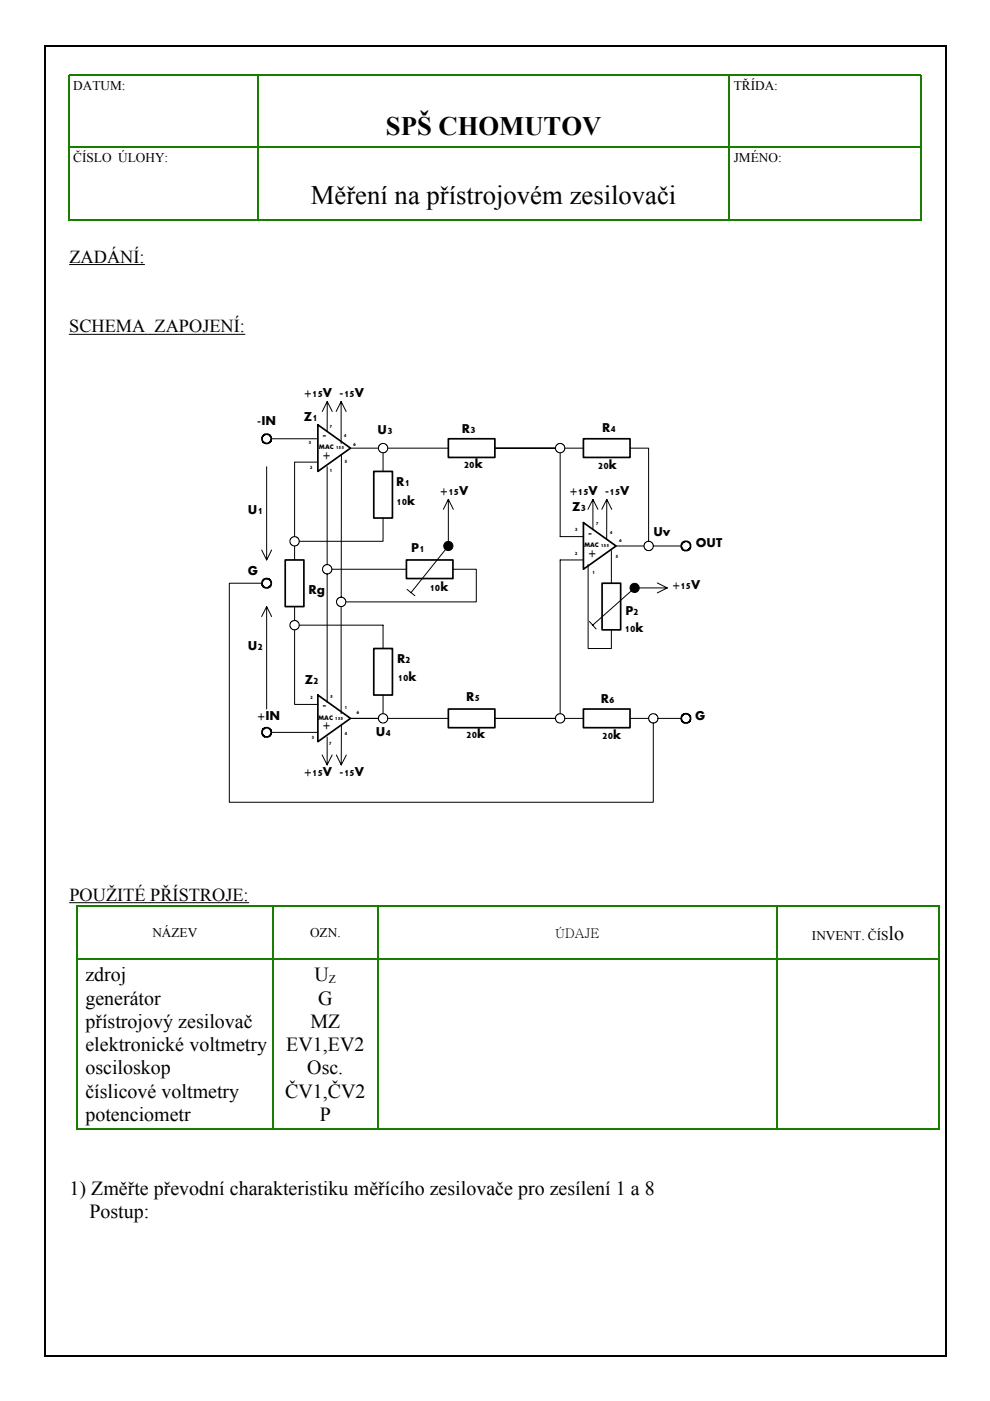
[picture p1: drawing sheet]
<svg xmlns="http://www.w3.org/2000/svg" width="210mm" height="297mm" viewBox="0 0 210 297" stroke-linecap="round" stroke-linejoin="round" font-family="sans-serif">
<path d="M54.7 15.9v30.5M154.6 15.9v30.5M14.5 31.3h180.5M195.3 46.6h-180.8v-30.7h180.7v30.9M16.3 192.1v47.4M16.5 192.1h182.5M57.8 192.3v46.9M80.1 192.3v46.9M164.6 192.3v46.9M199.1 192.1v47.4M16.5 203.3h182.5M16.1 239.3h183.2" fill="none" stroke="#177e00" stroke-width=".36"/>
<path d="M14.7 56.1h15.9M14.7 70.9h37.2M14.7 191.4h38" fill="none" stroke="#000" stroke-width=".21"/>
<path d="M14 72.6h181.2v111.4h-181.2z" fill="#fff"/>
<g fill="none" stroke="#000" stroke-width=".36">
<path d="M9.3 9.8h191.4M9.5 9.7v277.9M200.5 9.7v277.9M67.4 90.1l6.9 4.9-6.9 4.9zM79.2 99.9h4v9.9h-4zM95.1 93h9.8v4h-9.8zM123.7 93h9.9v4h-9.9zM60.5 118.7h3.9v9.9h-3.9zM86.2 118.7h9.8v4h-9.8zM123.7 110.8l6.9 5-6.9 4.9zM79.2 137.5h4v9.9h-4zM127.7 123.7h3.9v9.8h-3.9z"/>
<path d="M67.4 147.4l6.9 4.9-6.9 4.9zM95.1 150.3h9.8v4h-9.8zM123.7 150.3h9.9v4h-9.9zM9.3 287.5h191.4"/>
<circle cx="56.5" cy="93" r=".98"/>
<circle cx="145.4" cy="115.8" r=".99"/>
<circle cx="56.5" cy="123.6" r=".99"/>
<circle cx="56.5" cy="155.3" r=".98"/>
<circle cx="145.4" cy="152.3" r=".99"/>
</g>
<g fill="none" stroke="#000" stroke-width=".21">
<path d="M56.5 99v19.7l1.1-2.1M57.5 93h9.9M67.4 98h-4.9v15.8M68.3 87.2l1.1-2.1v6.3M69.4 99v20.7M69.4 85.1l1 2.1M71.3 87.2l1-2.1v8.9M72.3 85.1l1.1 2.1M72.4 96.4l-.1 30.2M74.3 95h5.9M81.2 96v3.9M82.2 95h12.9"/>
<path d="M104.9 95h12.9l.2-.6 .6-.4 .7 .2 .4 .6-.1 .8-.7 .4-.7-.2-.4-.8zM118.8 96v17.8h4.9M119.7 95h4M133.6 95h3.9v19.8M55.5 116.6l1 2.1M62.5 115.8v2.9M81.2 109.8v5h-17.8M94 108l1.1-2.1v8.9M95.1 115.8l-8 9.8M95.1 105.9l1 2.1M123.7 118.7h-4.9v32.6M124.7 108l1-2.1v6.4"/>
<path d="M124.7 119.7v17.8h4.9v-4M125.7 105.9l1.1 2.1M127.6 108l1.1-2.1-.1 8.4M128.7 105.9l1 2.1M129.6 116.7v7M130.6 115.8h5.9M138.5 115.8h5.9M55.5 130.7l1-2.1v21.7M55.5 123.7h-6.9v46.4h89.9v-16.8M56.5 128.6l1.1 2.1M62.5 133.5v15.9h4.9M62.5 128.6v3"/>
<path d="M63.4 132.5h17.8v5M69.4 121.7v27.2M70.4 120.7h15.8M72.3 128.6v22.7M86.3 125l.8 .6M87.1 125.6l.9 .7M96 120.7h5v6.9h-27.7M125 131.8l.7 .7M125.7 132.5l.7 .8M134.6 124.7l-8.9 7.8M139.4 123.6l2.1 1.1h-5.9M141.5 124.7l-2.1 1"/>
<path d="M57.5 155.3h9.9M69.4 156.3v5.9l1-2.1M72.4 153.7l-.1 8.5 1.1-2.1M74.3 152.3h5.9l.2-.6 .7-.4 .7 .2 .4 .6-.2 .8-.6 .4-.9-.3-.3-.7zM81.2 147.4v3.9M82.2 152.3h12.9M104.9 152.3h12.9l.2-.6 .6-.4 .7 .2 .4 .6-.1 .8-.7 .4-.7-.2-.4-.8zM119.7 152.3h4M133.6 152.3h3.9M139.5 152.3h4.9M68.3 160.1l1.1 2.1M71.3 160.1l1 2.1"/>
<circle cx="81.2" cy="95" r=".98"/>
<circle cx="62.5" cy="114.8" r=".99"/>
<circle cx="137.5" cy="115.8" r=".99"/>
<circle cx="62.5" cy="132.6" r=".99"/>
<circle cx="69.4" cy="120.7" r=".99"/>
<circle cx="72.3" cy="127.6" r=".98"/>
<circle cx="138.5" cy="152.3" r=".99"/>
</g>
<g fill="#000" stroke="#000" stroke-width=".21">
<circle cx="95.1" cy="115.8" r=".98"/>
<circle cx="134.6" cy="124.6" r=".98"/>
</g>
<g font-size="5.7">
<text x="81.8" y="28.7">SPŠ CHOMUTOV</text>
<text x="65.9" y="43.2">Měření na přístrojovém zesilovači</text>
</g>
<g font-size="4.2">
<text x="188.4" y="199.3">lo</text>
<text x="18.1" y="208">zdroj</text>
<text x="66.7" y="208">U</text>
<text x="18.1" y="213">generátor</text>
<text x="67.5" y="213">G</text>
<text x="18.1" y="217.9">přístrojový zesilovač</text>
<text x="65.8" y="217.9">MZ</text>
<text x="18.1" y="222.8">elektronické voltmetry</text>
<text x="18.1" y="227.8">osciloskop</text>
<text x="60.7" y="222.8">EV1,EV2</text>
<text x="65.2" y="227.8">Osc.</text>
<text x="18.1" y="232.7">číslicové voltmetry</text>
<text x="60.5" y="232.7">ČV1,ČV2</text>
<text x="18.1" y="237.6">potenciometr</text>
<text x="67.8" y="237.6">P</text>
<text x="14.7" y="253.3">1) Změřte převodní charakteristiku měřícího zesilovače pro zesílení 1 a 8</text>
<text x="19" y="258.3">Postup:</text>
</g>
<g font-size="3.9">
<text x="14.7" y="55.7">ZADÁNÍ:</text>
<text x="14.7" y="70.5">SCHEMA ZAPOJENÍ:</text>
<text x="14.7" y="191">POUŽITÉ PŘÍSTROJE:</text>
</g>
<g font-size="2.8">
<text x="15.5" y="19">DATUM:</text>
<text x="155.6" y="19">TŘÍDA:</text>
<text x="15.5" y="34.4">ČÍSLO ÚLOHY:</text>
<text x="155.6" y="34.4">JMÉNO:</text>
<text x="64.4" y="89.4">Z1</text>
<text x="64.4" y="84.2">+15V -15V</text>
<text x="54.5" y="90.2">-IN</text>
<text x="68.4" y="93.1">-</text>
<text x="80.1" y="92">U3</text>
<text x="97.9" y="91.8">R3</text>
<text x="127.7" y="91.5">R4</text>
<text x="68.4" y="97.3">+</text>
<text x="98.3" y="99.3">20k</text>
<text x="126.8" y="99.4">20k</text>
<text x="84" y="103">R1</text>
<text x="84" y="107.1">10k</text>
<text x="93.3" y="104.9">+15V</text>
<text x="120.7" y="105">+15V -15V</text>
<text x="52.6" y="108.9">U1</text>
<text x="121.3" y="108.3">Z3</text>
<text x="124.7" y="113.9">-</text>
<text x="138.5" y="113.6">Uv</text>
<text x="87.2" y="117">P1</text>
<text x="124.7" y="118">+</text>
<text x="147.5" y="116">OUT</text>
<text x="52.6" y="122">G</text>
<text x="65.4" y="125.9">Rg</text>
<text x="91.1" y="125.2">10k</text>
<text x="142.5" y="125">+15V</text>
<text x="132.6" y="130.4">P2</text>
<text x="52.6" y="137.8">U2</text>
<text x="132.4" y="134">10k</text>
<text x="84.2" y="140.6">R2</text>
<text x="64.6" y="144.9">Z2</text>
<text x="84.3" y="144.3">10k</text>
<text x="98.8" y="148.5">R5</text>
<text x="127.4" y="149.1">R6</text>
<text x="54.5" y="152.6">+IN</text>
<text x="68.4" y="150.4">-</text>
<text x="68.4" y="154.6">+</text>
<text x="147.4" y="152.6">G</text>
<text x="79.7" y="156.1">U4</text>
<text x="98.8" y="156.5">20k</text>
<text x="127.7" y="156.6">20k</text>
<text x="64.4" y="164.4">+15V -15V</text>
<text x="32.3" y="198.6">NÁZEV</text>
<text x="65.7" y="198.6">OZN.</text>
<text x="117.7" y="198.8">ÚDAJE</text>
<text x="172.1" y="199.3">INVENT. ČÍS</text>
</g>
<text font-size="2.5" x="69.7" y="208.4">Z</text>
<g font-size="1.5">
<text x="74.9" y="94.5">6</text>
<text x="69.9" y="100.1">1</text>
<text x="73.1" y="98.1">5</text>
<text x="130.5" y="118.3">5</text>
<text x="125.6" y="121.6">1</text>
<text x="73.1" y="155.8">4</text>
<text x="75.6" y="151.4">6</text>
<text x="69.7" y="158">7</text>
</g>
<g font-size="1.4">
<text x="65.4" y="94.2">3</text>
<text x="67.6" y="95.2">MAC 155</text>
<text x="69.9" y="90.7">7</text>
<text x="72.9" y="92.6">4</text>
<text x="65.7" y="99.5">2</text>
<text x="121.9" y="112.6">3</text>
<text x="126.4" y="111.3">7</text>
<text x="129.3" y="113.2">4</text>
<text x="121.9" y="117.7">2</text>
<text x="123.8" y="116">MAC 155</text>
<text x="131.3" y="114.8">6</text>
<text x="65.8" y="148.2">2</text>
<text x="70" y="147.9">5</text>
<text x="67.5" y="152.7">MAC 155</text>
<text x="73.1" y="150.3">1</text>
<text x="66" y="156.6">3</text>
</g>
</svg>
